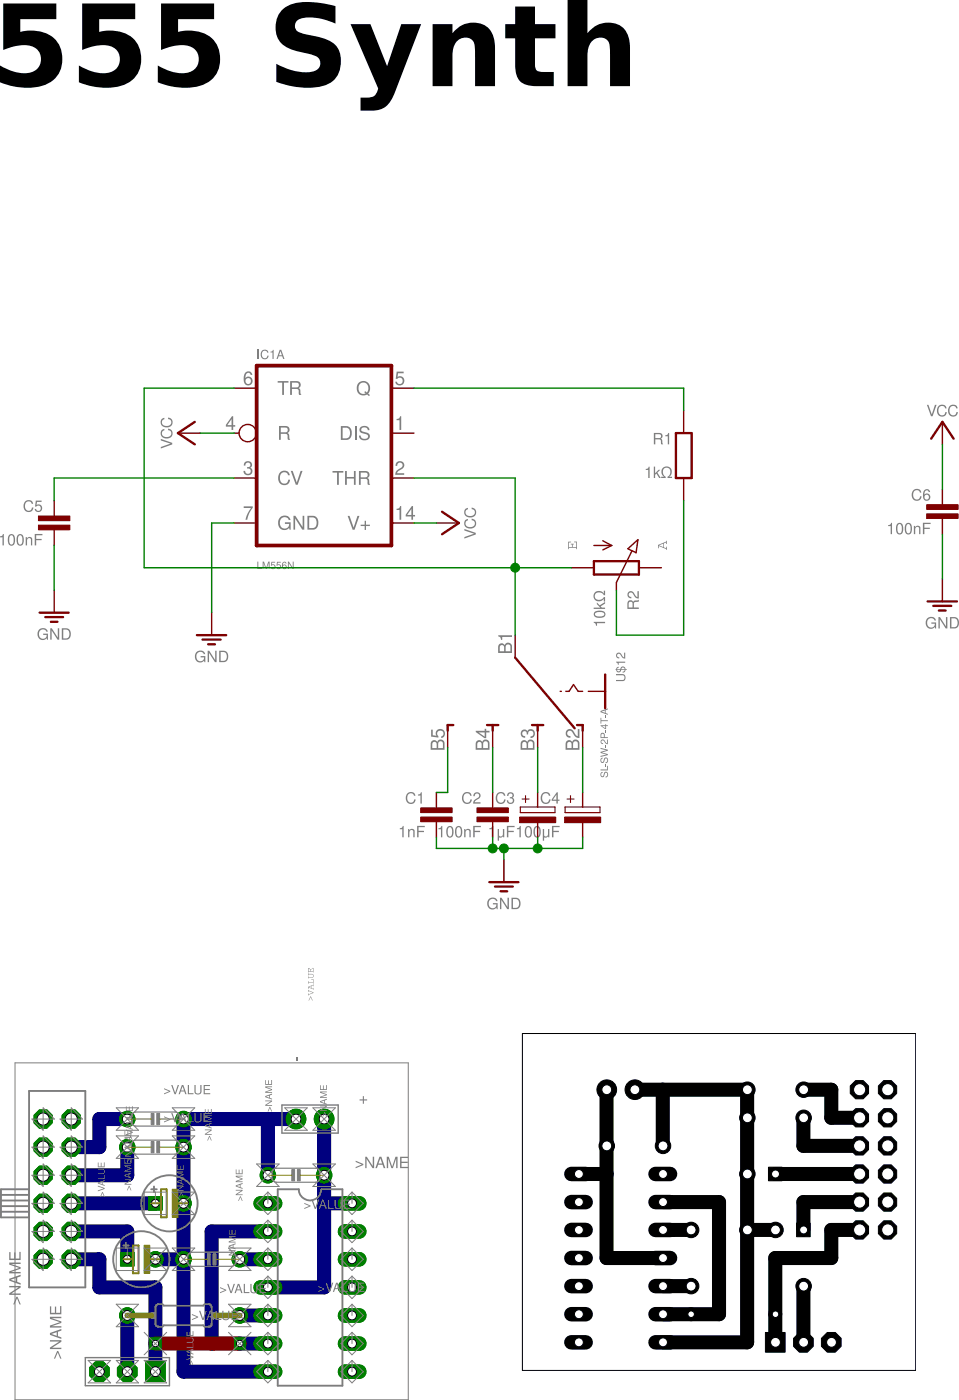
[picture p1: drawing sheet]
<?xml version="1.0" encoding="utf-8"?>
<!DOCTYPE eagle SYSTEM "eagle.dtd">
<eagle version="7.2.0">
<drawing>
<settings>
<setting alwaysvectorfont="no"/>
<setting verticaltext="up"/>
</settings>
<grid distance="0.05" unitdist="inch" unit="inch" style="lines" multiple="2" display="yes" altdistance="4" altunitdist="inch" altunit="inch"/>
<schematic xreflabel="%F%N/%S" xrefpart="/%S.%C%R">
<libraries>
<library name="ic">
<symbols>
<symbol name="555">
<wire x1="-7.62" y1="-10.16" x2="7.62" y2="-10.16" width="0.4064" layer="94"/>
<wire x1="7.62" y1="-10.16" x2="7.62" y2="10.16" width="0.4064" layer="94"/>
<wire x1="7.62" y1="10.16" x2="-7.62" y2="10.16" width="0.4064" layer="94"/>
<wire x1="-7.62" y1="10.16" x2="-7.62" y2="-10.16" width="0.4064" layer="94"/>
<text x="-7.62" y="10.922" size="1.016" layer="95">&gt;NAME</text>
<text x="-7.62" y="-12.827" size="0.8128" layer="96">&gt;VALUE</text>
<pin name="TR" x="-10.16" y="7.62" length="short" direction="in"/>
<pin name="Q" x="10.16" y="7.62" length="short" direction="out" rot="R180"/>
<pin name="R" x="-10.16" y="2.54" length="short" direction="in" function="dot"/>
<pin name="CV" x="-10.16" y="-2.54" length="short" direction="in"/>
<pin name="THR" x="10.16" y="-2.54" length="short" direction="in" rot="R180"/>
<pin name="DIS" x="10.16" y="2.54" length="short" direction="pas" rot="R180"/>
<pin name="V+" x="10.16" y="-7.62" length="short" direction="pwr" rot="R180"/>
<pin name="GND" x="-10.16" y="-7.62" length="short" direction="pwr"/>
</symbol>
<symbol name="556">
<wire x1="-7.62" y1="-7.62" x2="7.62" y2="-7.62" width="0.4064" layer="94"/>
<wire x1="7.62" y1="-7.62" x2="7.62" y2="7.62" width="0.4064" layer="94"/>
<wire x1="7.62" y1="7.62" x2="-7.62" y2="7.62" width="0.4064" layer="94"/>
<wire x1="-7.62" y1="7.62" x2="-7.62" y2="-7.62" width="0.4064" layer="94"/>
<text x="-7.62" y="8.382" size="1.016" layer="95">&gt;NAME</text>
<text x="-7.62" y="-10.287" size="0.8128" layer="96">&gt;VALUE</text>
<pin name="TR" x="-10.16" y="5.08" length="short" direction="in"/>
<pin name="Q" x="10.16" y="5.08" length="short" direction="out" rot="R180"/>
<pin name="R" x="-10.16" y="0" length="short" direction="in" function="dot"/>
<pin name="CV" x="-10.16" y="-5.08" length="short" direction="in"/>
<pin name="THR" x="10.16" y="-5.08" length="short" direction="in" rot="R180"/>
<pin name="DIS" x="10.16" y="0" length="short" direction="in" rot="R180"/>
</symbol>
</symbols>
<devicesets>
<deviceset name="*556" prefix="IC">
<gates>
<gate name="A" symbol="555" x="0" y="2.54" swaplevel="1"/>
<gate name="B" symbol="556" x="27.94" y="0"/>
</gates>
<devices>
<device name="N" package="DIL14">
<connects>
<connect gate="A" pin="CV" pad="3"/>
<connect gate="A" pin="DIS" pad="1"/>
<connect gate="A" pin="GND" pad="7"/>
<connect gate="A" pin="Q" pad="5"/>
<connect gate="A" pin="R" pad="4"/>
<connect gate="A" pin="THR" pad="2"/>
<connect gate="A" pin="TR" pad="6"/>
<connect gate="A" pin="V+" pad="14"/>
<connect gate="B" pin="CV" pad="11"/>
<connect gate="B" pin="DIS" pad="13"/>
<connect gate="B" pin="Q" pad="9"/>
<connect gate="B" pin="R" pad="10"/>
<connect gate="B" pin="THR" pad="12"/>
<connect gate="B" pin="TR" pad="8"/>
</connects>
<technologies>
<technology name="LM"/>
<technology name="NE"/>
<technology name="SE"/>
</technologies>
</device>
<device name="D" package="SO14">
<connects>
<connect gate="A" pin="CV" pad="3"/>
<connect gate="A" pin="DIS" pad="1"/>
<connect gate="A" pin="GND" pad="7"/>
<connect gate="A" pin="Q" pad="5"/>
<connect gate="A" pin="R" pad="4"/>
<connect gate="A" pin="THR" pad="2"/>
<connect gate="A" pin="TR" pad="6"/>
<connect gate="A" pin="V+" pad="14"/>
<connect gate="B" pin="CV" pad="11"/>
<connect gate="B" pin="DIS" pad="13"/>
<connect gate="B" pin="Q" pad="9"/>
<connect gate="B" pin="R" pad="10"/>
<connect gate="B" pin="THR" pad="12"/>
<connect gate="B" pin="TR" pad="8"/>
</connects>
<technologies>
<technology name="LM"/>
<technology name="NE"/>
<technology name="SE"/>
<technology name="UA"/>
</technologies>
</device>
</devices>
</deviceset>
</devicesets>
</library>
<library name="r">
<symbols>
<symbol name="R">
<pin name="1" x="0" y="5.08" visible="off" length="short" direction="pas" swaplevel="1" rot="R270"/>
<pin name="2" x="0" y="-5.08" visible="off" length="short" direction="pas" swaplevel="1" rot="R90"/>
<wire x1="0.889" y1="-2.54" x2="0.889" y2="2.54" width="0.254" layer="94"/>
<wire x1="-0.889" y1="2.54" x2="-0.889" y2="-2.54" width="0.254" layer="94"/>
<wire x1="0.889" y1="2.54" x2="-0.889" y2="2.54" width="0.254" layer="94"/>
<wire x1="0.889" y1="-2.54" x2="-0.889" y2="-2.54" width="0.254" layer="94"/>
<text x="-1.27" y="1.27" size="1.27" layer="95" align="bottom-right">&gt;NAME</text>
<text x="-1.27" y="-1.27" size="1.27" layer="96" align="top-right">&gt;VALUE</text>
</symbol>
<symbol name="POT">
<wire x1="-0.762" y1="2.54" x2="-0.762" y2="-2.54" width="0.254" layer="94"/>
<wire x1="0.762" y1="-2.54" x2="0.762" y2="2.54" width="0.254" layer="94"/>
<wire x1="2.54" y1="0" x2="1.651" y2="0" width="0.1524" layer="94"/>
<wire x1="0.762" y1="2.54" x2="-0.762" y2="2.54" width="0.254" layer="94"/>
<wire x1="-0.762" y1="-2.54" x2="0.762" y2="-2.54" width="0.254" layer="94"/>
<wire x1="-2.54" y1="-2.54" x2="-2.54" y2="-0.508" width="0.1524" layer="94"/>
<wire x1="-2.54" y1="-0.508" x2="-3.048" y2="-1.524" width="0.1524" layer="94"/>
<wire x1="-2.54" y1="-0.508" x2="-2.032" y2="-1.524" width="0.1524" layer="94"/>
<text x="2.54" y="2.54" size="1.27" layer="95" align="top-left">&gt;NAME</text>
<text x="2.54" y="-2.54" size="1.27" layer="96">&gt;VALUE</text>
<pin name="A" x="0" y="-5.08" visible="off" length="short" direction="pas" rot="R90"/>
<pin name="E" x="0" y="5.08" visible="off" length="short" direction="pas" rot="R270"/>
<pin name="S" x="2.54" y="0" visible="off" length="point" direction="pas" rot="R180"/>
<wire x1="1.651" y1="0" x2="-1.8796" y2="1.7526" width="0.1524" layer="94"/>
<wire x1="-2.1597" y1="1.2939" x2="-3.1989" y2="2.4495" width="0.1524" layer="94"/>
<wire x1="-3.1989" y1="2.4495" x2="-1.7018" y2="2.2352" width="0.1524" layer="94"/>
<wire x1="-2.1597" y1="1.2939" x2="-1.7018" y2="2.2352" width="0.1524" layer="94"/>
<text x="-2.54" y="5.08" size="1.27" layer="97" font="fixed" align="center">A</text>
<text x="-2.54" y="-5.08" size="1.27" layer="97" font="fixed" align="center">E</text>
</symbol>
</symbols>
<devicesets>
<deviceset name="R" prefix="R" uservalue="yes">
<gates>
<gate name="1" symbol="R" x="0" y="0"/>
</gates>
<devices>
<device name="0204/5" package="0204/5">
<connects>
<connect gate="1" pin="1" pad="1"/>
<connect gate="1" pin="2" pad="2"/>
</connects>
<technologies>
<technology name=""/>
</technologies>
</device>
<device name="0204/7" package="0204/7">
<connects>
<connect gate="1" pin="1" pad="1"/>
<connect gate="1" pin="2" pad="2"/>
</connects>
<technologies>
<technology name=""/>
</technologies>
</device>
<device name="0204V" package="0204V">
<connects>
<connect gate="1" pin="1" pad="1"/>
<connect gate="1" pin="2" pad="2"/>
</connects>
<technologies>
<technology name=""/>
</technologies>
</device>
<device name="0207/10" package="0207/10">
<connects>
<connect gate="1" pin="1" pad="1"/>
<connect gate="1" pin="2" pad="2"/>
</connects>
<technologies>
<technology name=""/>
</technologies>
</device>
<device name="0207/12" package="0207/12">
<connects>
<connect gate="1" pin="1" pad="1"/>
<connect gate="1" pin="2" pad="2"/>
</connects>
<technologies>
<technology name=""/>
</technologies>
</device>
<device name="0207/15" package="0207/15">
<connects>
<connect gate="1" pin="1" pad="1"/>
<connect gate="1" pin="2" pad="2"/>
</connects>
<technologies>
<technology name=""/>
</technologies>
</device>
<device name="0207/2V" package="0207/2V">
<connects>
<connect gate="1" pin="1" pad="1"/>
<connect gate="1" pin="2" pad="2"/>
</connects>
<technologies>
<technology name=""/>
</technologies>
</device>
<device name="0207/5V" package="0207/5V">
<connects>
<connect gate="1" pin="1" pad="1"/>
<connect gate="1" pin="2" pad="2"/>
</connects>
<technologies>
<technology name=""/>
</technologies>
</device>
<device name="0207/7" package="0207/7">
<connects>
<connect gate="1" pin="1" pad="1"/>
<connect gate="1" pin="2" pad="2"/>
</connects>
<technologies>
<technology name=""/>
</technologies>
</device>
<device name="0204/10" package="0204/10">
<connects>
<connect gate="1" pin="1" pad="1"/>
<connect gate="1" pin="2" pad="2"/>
</connects>
<technologies>
<technology name=""/>
</technologies>
</device>
<device name="0204/12" package="0204/12">
<connects>
<connect gate="1" pin="1" pad="1"/>
<connect gate="1" pin="2" pad="2"/>
</connects>
<technologies>
<technology name=""/>
</technologies>
</device>
<device name="0204/15" package="0204/15">
<connects>
<connect gate="1" pin="1" pad="1"/>
<connect gate="1" pin="2" pad="2"/>
</connects>
<technologies>
<technology name=""/>
</technologies>
</device>
<device name="0204/2V" package="0204/2V">
<connects>
<connect gate="1" pin="1" pad="1"/>
<connect gate="1" pin="2" pad="2"/>
</connects>
<technologies>
<technology name=""/>
</technologies>
</device>
<device name="0202/2V" package="0202/2V">
<connects>
<connect gate="1" pin="1" pad="1"/>
<connect gate="1" pin="2" pad="2"/>
</connects>
<technologies>
<technology name=""/>
</technologies>
</device>
<device name="0202/5" package="0202/5">
<connects>
<connect gate="1" pin="1" pad="1"/>
<connect gate="1" pin="2" pad="2"/>
</connects>
<technologies>
<technology name=""/>
</technologies>
</device>
<device name="0202/7" package="0202/7">
<connects>
<connect gate="1" pin="1" pad="1"/>
<connect gate="1" pin="2" pad="2"/>
</connects>
<technologies>
<technology name=""/>
</technologies>
</device>
<device name="0202/10" package="0202/10">
<connects>
<connect gate="1" pin="1" pad="1"/>
<connect gate="1" pin="2" pad="2"/>
</connects>
<technologies>
<technology name=""/>
</technologies>
</device>
<device name="0202V" package="0202V">
<connects>
<connect gate="1" pin="1" pad="1"/>
<connect gate="1" pin="2" pad="2"/>
</connects>
<technologies>
<technology name=""/>
</technologies>
</device>
<device name="0202/12" package="0202/12">
<connects>
<connect gate="1" pin="1" pad="1"/>
<connect gate="1" pin="2" pad="2"/>
</connects>
<technologies>
<technology name=""/>
</technologies>
</device>
<device name="0202/15" package="0202/15">
<connects>
<connect gate="1" pin="1" pad="1"/>
<connect gate="1" pin="2" pad="2"/>
</connects>
<technologies>
<technology name=""/>
</technologies>
</device>
<device name="0202/7-V" package="0202/7-V">
<connects>
<connect gate="1" pin="1" pad="1"/>
<connect gate="1" pin="2" pad="2"/>
</connects>
<technologies>
<technology name=""/>
</technologies>
</device>
<device name="0202/5-V" package="0202/5-V">
<connects>
<connect gate="1" pin="1" pad="1"/>
<connect gate="1" pin="2" pad="2"/>
</connects>
<technologies>
<technology name=""/>
</technologies>
</device>
<device name="0202/10-V" package="0202/10-V">
<connects>
<connect gate="1" pin="1" pad="1"/>
<connect gate="1" pin="2" pad="2"/>
</connects>
<technologies>
<technology name=""/>
</technologies>
</device>
<device name="0204/7-V" package="0204/7-V">
<connects>
<connect gate="1" pin="1" pad="1"/>
<connect gate="1" pin="2" pad="2"/>
</connects>
<technologies>
<technology name=""/>
</technologies>
</device>
<device name="0204/10-V" package="0204/10-V">
<connects>
<connect gate="1" pin="1" pad="1"/>
<connect gate="1" pin="2" pad="2"/>
</connects>
<technologies>
<technology name=""/>
</technologies>
</device>
<device name="0204/12-V" package="0204/12-V">
<connects>
<connect gate="1" pin="1" pad="1"/>
<connect gate="1" pin="2" pad="2"/>
</connects>
<technologies>
<technology name=""/>
</technologies>
</device>
<device name="0204/15-V" package="0204/15-V">
<connects>
<connect gate="1" pin="1" pad="1"/>
<connect gate="1" pin="2" pad="2"/>
</connects>
<technologies>
<technology name=""/>
</technologies>
</device>
<device name="0204/2" package="0204/2">
<connects>
<connect gate="1" pin="1" pad="1"/>
<connect gate="1" pin="2" pad="2"/>
</connects>
<technologies>
<technology name=""/>
</technologies>
</device>
<device name="0202/12-V" package="0202/12-V">
<connects>
<connect gate="1" pin="1" pad="1"/>
<connect gate="1" pin="2" pad="2"/>
</connects>
<technologies>
<technology name=""/>
</technologies>
</device>
</devices>
</deviceset>
<deviceset name="POT" prefix="R" uservalue="yes">
<gates>
<gate name="1" symbol="POT" x="0" y="0"/>
</gates>
<devices>
<device name="" package="POT">
<connects>
<connect gate="1" pin="A" pad="A"/>
<connect gate="1" pin="E" pad="E"/>
<connect gate="1" pin="S" pad="S"/>
</connects>
<technologies>
<technology name=""/>
</technologies>
</device>
<device name="-V" package="POT-V">
<connects>
<connect gate="1" pin="A" pad="A"/>
<connect gate="1" pin="E" pad="E"/>
<connect gate="1" pin="S" pad="S"/>
</connects>
<technologies>
<technology name=""/>
</technologies>
</device>
<device name="-P5" package="POT-P5">
<connects>
<connect gate="1" pin="A" pad="A"/>
<connect gate="1" pin="E" pad="E"/>
<connect gate="1" pin="S" pad="S"/>
</connects>
<technologies>
<technology name=""/>
</technologies>
</device>
<device name="-3P" package="CONN-3P">
<connects>
<connect gate="1" pin="A" pad="1"/>
<connect gate="1" pin="E" pad="3"/>
<connect gate="1" pin="S" pad="2"/>
</connects>
<technologies>
<technology name=""/>
</technologies>
</device>
<device name="P5-2-5" package="POT-P5-2-5">
<connects>
<connect gate="1" pin="A" pad="A A1"/>
<connect gate="1" pin="E" pad="E E1"/>
<connect gate="1" pin="S" pad="S S1"/>
</connects>
<technologies>
<technology name=""/>
</technologies>
</device>
</devices>
</deviceset>
</devicesets>
</library>
<library name="sw">
<symbols>
<symbol name="SW-1P4T">
<wire x1="0.635" y1="10.16" x2="-1.27" y2="10.16" width="0.254" layer="94"/>
<wire x1="-1.27" y1="10.16" x2="-1.27" y2="8.255" width="0.1524" layer="94"/>
<wire x1="-1.27" y1="10.16" x2="-3.175" y2="10.16" width="0.254" layer="94"/>
<wire x1="-1.27" y1="7.62" x2="-1.27" y2="7.112" width="0.1524" layer="94"/>
<wire x1="-1.27" y1="6.096" x2="-1.27" y2="5.715" width="0.1524" layer="94"/>
<wire x1="-5.08" y1="0" x2="2.921" y2="6.731" width="0.254" layer="94"/>
<wire x1="2.54" y1="3.175" x2="2.54" y2="2.54" width="0.254" layer="94"/>
<wire x1="2.54" y1="1.905" x2="2.54" y2="2.54" width="0.254" layer="94"/>
<wire x1="2.54" y1="2.54" x2="3.175" y2="2.54" width="0.254" layer="94"/>
<wire x1="2.54" y1="7.62" x2="2.54" y2="6.985" width="0.254" layer="94"/>
<wire x1="2.54" y1="7.62" x2="3.175" y2="7.62" width="0.254" layer="94"/>
<wire x1="-1.27" y1="5.08" x2="-1.27" y2="5.207" width="0.1524" layer="94"/>
<wire x1="-1.27" y1="7.112" x2="-2.032" y2="6.604" width="0.1524" layer="94"/>
<wire x1="-2.032" y1="6.604" x2="-1.27" y2="6.096" width="0.1524" layer="94"/>
<text x="-5.715" y="11.43" size="1.016" layer="95">&gt;NAME</text>
<text x="0.635" y="9.652" size="0.8128" layer="96">&gt;VALUE</text>
<pin name="P" x="-7.62" y="0" visible="pad" length="short" direction="pas"/>
<pin name="B" x="5.08" y="2.54" visible="pad" length="short" direction="pas" rot="R180"/>
<pin name="A" x="5.08" y="7.62" visible="pad" length="short" direction="pas" rot="R180"/>
<wire x1="2.54" y1="-6.985" x2="2.54" y2="-7.62" width="0.254" layer="94"/>
<wire x1="2.54" y1="-7.62" x2="3.175" y2="-7.62" width="0.254" layer="94"/>
<pin name="D" x="5.08" y="-7.62" visible="pad" length="short" direction="pas" rot="R180"/>
<wire x1="2.54" y1="-1.905" x2="2.54" y2="-2.54" width="0.254" layer="94"/>
<wire x1="2.54" y1="-3.175" x2="2.54" y2="-2.54" width="0.254" layer="94"/>
<wire x1="2.54" y1="-2.54" x2="3.175" y2="-2.54" width="0.254" layer="94"/>
<pin name="C" x="5.08" y="-2.54" visible="pad" length="short" direction="pas" rot="R180"/>
</symbol>
</symbols>
<devicesets>
<deviceset name="SL-SW-2P-4T">
<gates>
<gate name="1" symbol="SW-1P4T" x="2.54" y="12.7"/>
<gate name="2" symbol="SW-1P4T" x="2.54" y="-12.7"/>
</gates>
<devices>
<device name="" package="SLSW-2P4T-2-H">
<connects>
<connect gate="1" pin="A" pad="A2"/>
<connect gate="1" pin="B" pad="A3"/>
<connect gate="1" pin="C" pad="A4"/>
<connect gate="1" pin="D" pad="A5"/>
<connect gate="1" pin="P" pad="A1 A6"/>
<connect gate="2" pin="A" pad="B2"/>
<connect gate="2" pin="B" pad="B3"/>
<connect gate="2" pin="C" pad="B4"/>
<connect gate="2" pin="D" pad="B5"/>
<connect gate="2" pin="P" pad="B1 B6"/>
</connects>
<technologies>
<technology name=""/>
</technologies>
</device>
<device name="-A" package="SLSW-2P4T-2-H">
<connects>
<connect gate="1" pin="A" pad="A2"/>
<connect gate="1" pin="B" pad="A3"/>
<connect gate="1" pin="C" pad="A4"/>
<connect gate="1" pin="D" pad="A5"/>
<connect gate="1" pin="P" pad="A1"/>
<connect gate="2" pin="A" pad="B2"/>
<connect gate="2" pin="B" pad="B3"/>
<connect gate="2" pin="C" pad="B4"/>
<connect gate="2" pin="D" pad="B5"/>
<connect gate="2" pin="P" pad="B1"/>
</connects>
<technologies>
<technology name=""/>
</technologies>
</device>
<device name="-B" package="SLSW-2P4T-2-H">
<connects>
<connect gate="1" pin="A" pad="A5"/>
<connect gate="1" pin="B" pad="A4"/>
<connect gate="1" pin="C" pad="A3"/>
<connect gate="1" pin="D" pad="A2"/>
<connect gate="1" pin="P" pad="A6"/>
<connect gate="2" pin="A" pad="B5"/>
<connect gate="2" pin="B" pad="B4"/>
<connect gate="2" pin="C" pad="B3"/>
<connect gate="2" pin="D" pad="B2"/>
<connect gate="2" pin="P" pad="B6"/>
</connects>
<technologies>
<technology name=""/>
</technologies>
</device>
</devices>
</deviceset>
</devicesets>
</library>
<library name="c">
<symbols>
<symbol name="C">
<text x="-1.27" y="1.27" size="1.27" layer="95" align="bottom-right">&gt;NAME</text>
<text x="-1.27" y="-1.27" size="1.27" layer="96" align="top-right">&gt;VALUE</text>
<pin name="1" x="0" y="2.54" visible="off" length="point" direction="pas" swaplevel="1" rot="R270"/>
<pin name="2" x="0" y="-2.54" visible="off" length="point" direction="pas" swaplevel="1" rot="R90"/>
<wire x1="0" y1="-2.54" x2="0" y2="-0.762" width="0.1524" layer="94"/>
<wire x1="0" y1="2.54" x2="0" y2="0.762" width="0.1524" layer="94"/>
<rectangle x1="-1.778" y1="-0.762" x2="1.778" y2="-0.254" layer="94"/>
<rectangle x1="-1.778" y1="0.254" x2="1.778" y2="0.762" layer="94"/>
</symbol>
<symbol name="CPOL">
<text x="-2.54" y="1.27" size="1.27" layer="95" align="bottom-right">&gt;NAME</text>
<text x="-0.9525" y="1.27" size="1.27" layer="94" rot="R90">+</text>
<text x="-2.54" y="-1.27" size="1.27" layer="96" align="top-right">&gt;VALUE</text>
<pin name="-" x="0" y="-2.54" visible="off" length="point" direction="pas" rot="R90"/>
<pin name="+" x="0" y="2.54" visible="off" length="point" direction="pas" rot="R270"/>
<wire x1="0" y1="-2.54" x2="0" y2="-0.762" width="0.1524" layer="94"/>
<wire x1="0" y1="2.54" x2="0" y2="0.889" width="0.1524" layer="94"/>
<rectangle x1="-2.032" y1="-0.889" x2="2.032" y2="-0.254" layer="94"/>
<wire x1="-1.9685" y1="0.889" x2="-1.9685" y2="0.254" width="0.127" layer="94"/>
<wire x1="-1.9685" y1="0.254" x2="1.9685" y2="0.254" width="0.127" layer="94"/>
<wire x1="1.9685" y1="0.254" x2="1.9685" y2="0.889" width="0.127" layer="94"/>
<wire x1="1.9685" y1="0.889" x2="0" y2="0.889" width="0.127" layer="94"/>
<wire x1="0" y1="0.889" x2="-1.9685" y2="0.889" width="0.127" layer="94"/>
</symbol>
</symbols>
<devicesets>
<deviceset name="C" prefix="C" uservalue="yes">
<gates>
<gate name="1" symbol="C" x="0" y="0"/>
</gates>
<devices>
<device name="025-024X044" package="C025-024X044">
<connects>
<connect gate="1" pin="1" pad="1"/>
<connect gate="1" pin="2" pad="2"/>
</connects>
<technologies>
<technology name=""/>
</technologies>
</device>
<device name="025-025X050" package="C025-025X050">
<connects>
<connect gate="1" pin="1" pad="1"/>
<connect gate="1" pin="2" pad="2"/>
</connects>
<technologies>
<technology name=""/>
</technologies>
</device>
<device name="025-030X050" package="C025-030X050">
<connects>
<connect gate="1" pin="1" pad="1"/>
<connect gate="1" pin="2" pad="2"/>
</connects>
<technologies>
<technology name=""/>
</technologies>
</device>
<device name="025-040X050" package="C025-040X050">
<connects>
<connect gate="1" pin="1" pad="1"/>
<connect gate="1" pin="2" pad="2"/>
</connects>
<technologies>
<technology name=""/>
</technologies>
</device>
<device name="025-050X050" package="C025-050X050">
<connects>
<connect gate="1" pin="1" pad="1"/>
<connect gate="1" pin="2" pad="2"/>
</connects>
<technologies>
<technology name=""/>
</technologies>
</device>
<device name="025-060X050" package="C025-060X050">
<connects>
<connect gate="1" pin="1" pad="1"/>
<connect gate="1" pin="2" pad="2"/>
</connects>
<technologies>
<technology name=""/>
</technologies>
</device>
<device name="050-024X044" package="C050-024X044">
<connects>
<connect gate="1" pin="1" pad="1"/>
<connect gate="1" pin="2" pad="2"/>
</connects>
<technologies>
<technology name=""/>
</technologies>
</device>
<device name="050-025X075" package="C050-025X075">
<connects>
<connect gate="1" pin="1" pad="1"/>
<connect gate="1" pin="2" pad="2"/>
</connects>
<technologies>
<technology name=""/>
</technologies>
</device>
<device name="050-045X075" package="C050-045X075">
<connects>
<connect gate="1" pin="1" pad="1"/>
<connect gate="1" pin="2" pad="2"/>
</connects>
<technologies>
<technology name=""/>
</technologies>
</device>
<device name="050-030X075" package="C050-030X075">
<connects>
<connect gate="1" pin="1" pad="1"/>
<connect gate="1" pin="2" pad="2"/>
</connects>
<technologies>
<technology name=""/>
</technologies>
</device>
<device name="050-050X075" package="C050-050X075">
<connects>
<connect gate="1" pin="1" pad="1"/>
<connect gate="1" pin="2" pad="2"/>
</connects>
<technologies>
<technology name=""/>
</technologies>
</device>
<device name="050-055X075" package="C050-055X075">
<connects>
<connect gate="1" pin="1" pad="1"/>
<connect gate="1" pin="2" pad="2"/>
</connects>
<technologies>
<technology name=""/>
</technologies>
</device>
<device name="050-075X075" package="C050-075X075">
<connects>
<connect gate="1" pin="1" pad="1"/>
<connect gate="1" pin="2" pad="2"/>
</connects>
<technologies>
<technology name=""/>
</technologies>
</device>
<device name="075-032X103" package="C075-032X103">
<connects>
<connect gate="1" pin="1" pad="1"/>
<connect gate="1" pin="2" pad="2"/>
</connects>
<technologies>
<technology name=""/>
</technologies>
</device>
<device name="075-042X103" package="C075-042X103">
<connects>
<connect gate="1" pin="1" pad="1"/>
<connect gate="1" pin="2" pad="2"/>
</connects>
<technologies>
<technology name=""/>
</technologies>
</device>
<device name="075-052X106" package="C075-052X106">
<connects>
<connect gate="1" pin="1" pad="1"/>
<connect gate="1" pin="2" pad="2"/>
</connects>
<technologies>
<technology name=""/>
</technologies>
</device>
<device name="102-043X133" package="C102-043X133">
<connects>
<connect gate="1" pin="1" pad="1"/>
<connect gate="1" pin="2" pad="2"/>
</connects>
<technologies>
<technology name=""/>
</technologies>
</device>
<device name="102-054X133" package="C102-054X133">
<connects>
<connect gate="1" pin="1" pad="1"/>
<connect gate="1" pin="2" pad="2"/>
</connects>
<technologies>
<technology name=""/>
</technologies>
</device>
<device name="102-064X133" package="C102-064X133">
<connects>
<connect gate="1" pin="1" pad="1"/>
<connect gate="1" pin="2" pad="2"/>
</connects>
<technologies>
<technology name=""/>
</technologies>
</device>
<device name="150-054X183" package="C150-054X183">
<connects>
<connect gate="1" pin="1" pad="1"/>
<connect gate="1" pin="2" pad="2"/>
</connects>
<technologies>
<technology name=""/>
</technologies>
</device>
<device name="150-064X183" package="C150-064X183">
<connects>
<connect gate="1" pin="1" pad="1"/>
<connect gate="1" pin="2" pad="2"/>
</connects>
<technologies>
<technology name=""/>
</technologies>
</device>
<device name="150-072X183" package="C150-072X183">
<connects>
<connect gate="1" pin="1" pad="1"/>
<connect gate="1" pin="2" pad="2"/>
</connects>
<technologies>
<technology name=""/>
</technologies>
</device>
<device name="150-084X183" package="C150-084X183">
<connects>
<connect gate="1" pin="1" pad="1"/>
<connect gate="1" pin="2" pad="2"/>
</connects>
<technologies>
<technology name=""/>
</technologies>
</device>
<device name="150-091X182" package="C150-091X182">
<connects>
<connect gate="1" pin="1" pad="1"/>
<connect gate="1" pin="2" pad="2"/>
</connects>
<technologies>
<technology name=""/>
</technologies>
</device>
<device name="050-035X075" package="C050-035X075">
<connects>
<connect gate="1" pin="1" pad="1"/>
<connect gate="1" pin="2" pad="2"/>
</connects>
<technologies>
<technology name=""/>
</technologies>
</device>
<device name="075-063X106" package="C075-063X106">
<connects>
<connect gate="1" pin="1" pad="1"/>
<connect gate="1" pin="2" pad="2"/>
</connects>
<technologies>
<technology name=""/>
</technologies>
</device>
<device name="025-020X036" package="C025-020X036">
<connects>
<connect gate="1" pin="1" pad="1"/>
<connect gate="1" pin="2" pad="2"/>
</connects>
<technologies>
<technology name=""/>
</technologies>
</device>
<device name="050-020X036" package="C050-020X036">
<connects>
<connect gate="1" pin="1" pad="1"/>
<connect gate="1" pin="2" pad="2"/>
</connects>
<technologies>
<technology name=""/>
</technologies>
</device>
<device name="025-015X024" package="C025-015X024">
<connects>
<connect gate="1" pin="1" pad="1"/>
<connect gate="1" pin="2" pad="2"/>
</connects>
<technologies>
<technology name=""/>
</technologies>
</device>
<device name="025-025X060" package="C050-025X060">
<connects>
<connect gate="1" pin="1" pad="1"/>
<connect gate="1" pin="2" pad="2"/>
</connects>
<technologies>
<technology name=""/>
</technologies>
</device>
<device name="050-024X044/V" package="C050-024X044/V">
<connects>
<connect gate="1" pin="1" pad="1"/>
<connect gate="1" pin="2" pad="2"/>
</connects>
<technologies>
<technology name=""/>
</technologies>
</device>
<device name="050-025X075/V" package="C050-025X075/V">
<connects>
<connect gate="1" pin="1" pad="1"/>
<connect gate="1" pin="2" pad="2"/>
</connects>
<technologies>
<technology name=""/>
</technologies>
</device>
<device name="050-020X036/V" package="C050-020X036/V">
<connects>
<connect gate="1" pin="1" pad="1"/>
<connect gate="1" pin="2" pad="2"/>
</connects>
<technologies>
<technology name=""/>
</technologies>
</device>
<device name="050-020X044/V" package="C050-020X044/V">
<connects>
<connect gate="1" pin="1" pad="1"/>
<connect gate="1" pin="2" pad="2"/>
</connects>
<technologies>
<technology name=""/>
</technologies>
</device>
<device name="050-020X044" package="C050-020X044">
<connects>
<connect gate="1" pin="1" pad="1"/>
<connect gate="1" pin="2" pad="2"/>
</connects>
<technologies>
<technology name=""/>
</technologies>
</device>
<device name="0204/10" package="0204/10">
<connects>
<connect gate="1" pin="1" pad="1"/>
<connect gate="1" pin="2" pad="2"/>
</connects>
<technologies>
<technology name=""/>
</technologies>
</device>
<device name="0204/10-V" package="0204/10-V">
<connects>
<connect gate="1" pin="1" pad="1"/>
<connect gate="1" pin="2" pad="2"/>
</connects>
<technologies>
<technology name=""/>
</technologies>
</device>
<device name="075-020X044" package="C075-020X044">
<connects>
<connect gate="1" pin="1" pad="1"/>
<connect gate="1" pin="2" pad="2"/>
</connects>
<technologies>
<technology name=""/>
</technologies>
</device>
<device name="075-020X044/V" package="C075-020X044/V">
<connects>
<connect gate="1" pin="1" pad="1"/>
<connect gate="1" pin="2" pad="2"/>
</connects>
<technologies>
<technology name=""/>
</technologies>
</device>
</devices>
</deviceset>
<deviceset name="CPOL" prefix="C" uservalue="yes">
<gates>
<gate name="1" symbol="CPOL" x="0" y="0"/>
</gates>
<devices>
<device name="E15-5AXIAL" package="E15-5">
<connects>
<connect gate="1" pin="+" pad="+"/>
<connect gate="1" pin="-" pad="-"/>
</connects>
<technologies>
<technology name=""/>
</technologies>
</device>
<device name="E15-6AXIAL" package="E15-6">
<connects>
<connect gate="1" pin="+" pad="+"/>
<connect gate="1" pin="-" pad="-"/>
</connects>
<technologies>
<technology name=""/>
</technologies>
</device>
<device name="E15-9AXIAL" package="E15-9">
<connects>
<connect gate="1" pin="+" pad="+"/>
<connect gate="1" pin="-" pad="-"/>
</connects>
<technologies>
<technology name=""/>
</technologies>
</device>
<device name="E2.5-4R" package="E2,5-4R">
<connects>
<connect gate="1" pin="+" pad="+"/>
<connect gate="1" pin="-" pad="-"/>
</connects>
<technologies>
<technology name=""/>
</technologies>
</device>
<device name="E2.5-5" package="E2,5-5">
<connects>
<connect gate="1" pin="+" pad="+"/>
<connect gate="1" pin="-" pad="-"/>
</connects>
<technologies>
<technology name=""/>
</technologies>
</device>
<device name="E2.5-6" package="E2,5-6">
<connects>
<connect gate="1" pin="+" pad="+"/>
<connect gate="1" pin="-" pad="-"/>
</connects>
<technologies>
<technology name=""/>
</technologies>
</device>
<device name="E2.5-7" package="E2,5-7">
<connects>
<connect gate="1" pin="+" pad="+"/>
<connect gate="1" pin="-" pad="-"/>
</connects>
<technologies>
<technology name=""/>
</technologies>
</device>
<device name="E2.5-4V" package="E2,5RE">
<connects>
<connect gate="1" pin="+" pad="+"/>
<connect gate="1" pin="-" pad="-"/>
</connects>
<technologies>
<technology name=""/>
</technologies>
</device>
<device name="E25-10AXIAL" package="E25-10">
<connects>
<connect gate="1" pin="+" pad="+"/>
<connect gate="1" pin="-" pad="-"/>
</connects>
<technologies>
<technology name=""/>
</technologies>
</device>
<device name="E25-9AXIAL" package="E25-9">
<connects>
<connect gate="1" pin="+" pad="+"/>
<connect gate="1" pin="-" pad="-"/>
</connects>
<technologies>
<technology name=""/>
</technologies>
</device>
<device name="E30-10AXIAL" package="E30-10">
<connects>
<connect gate="1" pin="+" pad="+"/>
<connect gate="1" pin="-" pad="-"/>
</connects>
<technologies>
<technology name=""/>
</technologies>
</device>
<device name="E30-12AXIAL" package="E30-12">
<connects>
<connect gate="1" pin="+" pad="+"/>
<connect gate="1" pin="-" pad="-"/>
</connects>
<technologies>
<technology name=""/>
</technologies>
</device>
<device name="E30-16AXIAL" package="E30-16">
<connects>
<connect gate="1" pin="+" pad="+"/>
<connect gate="1" pin="-" pad="-"/>
</connects>
<technologies>
<technology name=""/>
</technologies>
</device>
<device name="E35-12AXIAL" package="E35-12">
<connects>
<connect gate="1" pin="+" pad="+"/>
<connect gate="1" pin="-" pad="-"/>
</connects>
<technologies>
<technology name=""/>
</technologies>
</device>
<device name="E35-14AXIAL" package="E35-14">
<connects>
<connect gate="1" pin="+" pad="+"/>
<connect gate="1" pin="-" pad="-"/>
</connects>
<technologies>
<technology name=""/>
</technologies>
</device>
<device name="E35-16AXIAL" package="E35-16">
<connects>
<connect gate="1" pin="+" pad="+"/>
<connect gate="1" pin="-" pad="-"/>
</connects>
<technologies>
<technology name=""/>
</technologies>
</device>
<device name="E35-18AXIAL" package="E35-18">
<connects>
<connect gate="1" pin="+" pad="+"/>
<connect gate="1" pin="-" pad="-"/>
</connects>
<technologies>
<technology name=""/>
</technologies>
</device>
<device name="E45-16AXIAL" package="E45-16">
<connects>
<connect gate="1" pin="+" pad="+"/>
<connect gate="1" pin="-" pad="-"/>
</connects>
<technologies>
<technology name=""/>
</technologies>
</device>
<device name="E45-18AXIAL" package="E45-18">
<connects>
<connect gate="1" pin="+" pad="+"/>
<connect gate="1" pin="-" pad="-"/>
</connects>
<technologies>
<technology name=""/>
</technologies>
</device>
<device name="E45-21AXIAL" package="E45-21">
<connects>
<connect gate="1" pin="+" pad="+"/>
<connect gate="1" pin="-" pad="-"/>
</connects>
<technologies>
<technology name=""/>
</technologies>
</device>
<device name="E45-22AXIAL" package="E45-22">
<connects>
<connect gate="1" pin="+" pad="+"/>
<connect gate="1" pin="-" pad="-"/>
</connects>
<technologies>
<technology name=""/>
</technologies>
</device>
<device name="E45-25AXIAL" package="E45-25">
<connects>
<connect gate="1" pin="+" pad="+"/>
<connect gate="1" pin="-" pad="-"/>
</connects>
<technologies>
<technology name=""/>
</technologies>
</device>
<device name="E5-10.5" package="E5-10,5">
<connects>
<connect gate="1" pin="+" pad="+"/>
<connect gate="1" pin="-" pad="-"/>
</connects>
<technologies>
<technology name=""/>
</technologies>
</device>
<device name="E5-13" package="E5-13">
<connects>
<connect gate="1" pin="+" pad="+"/>
<connect gate="1" pin="-" pad="-"/>
</connects>
<technologies>
<technology name=""/>
</technologies>
</device>
<device name="E5-4" package="E5-4">
<connects>
<connect gate="1" pin="+" pad="+"/>
<connect gate="1" pin="-" pad="-"/>
</connects>
<technologies>
<technology name=""/>
</technologies>
</device>
<device name="E5-5" package="E5-5">
<connects>
<connect gate="1" pin="+" pad="+"/>
<connect gate="1" pin="-" pad="-"/>
</connects>
<technologies>
<technology name=""/>
</technologies>
</device>
<device name="E5-6" package="E5-6">
<connects>
<connect gate="1" pin="+" pad="+"/>
<connect gate="1" pin="-" pad="-"/>
</connects>
<technologies>
<technology name=""/>
</technologies>
</device>
<device name="E5-8.5" package="E5-8,5">
<connects>
<connect gate="1" pin="+" pad="+"/>
<connect gate="1" pin="-" pad="-"/>
</connects>
<technologies>
<technology name=""/>
</technologies>
</device>
<device name="E50-25AXIAL" package="E50-25">
<connects>
<connect gate="1" pin="+" pad="+"/>
<connect gate="1" pin="-" pad="-"/>
</connects>
<technologies>
<technology name=""/>
</technologies>
</device>
<device name="E50-30AXIAL" package="E50-30">
<connects>
<connect gate="1" pin="+" pad="+"/>
<connect gate="1" pin="-" pad="-"/>
</connects>
<technologies>
<technology name=""/>
</technologies>
</device>
<device name="E55-25AXIAL" package="E55-25">
<connects>
<connect gate="1" pin="+" pad="+"/>
<connect gate="1" pin="-" pad="-"/>
</connects>
<technologies>
<technology name=""/>
</technologies>
</device>
<device name="E55-30AXIAL" package="E55-30">
<connects>
<connect gate="1" pin="+" pad="+"/>
<connect gate="1" pin="-" pad="-"/>
</connects>
<technologies>
<technology name=""/>
</technologies>
</device>
<device name="E5-9VAXIAL" package="E5R">
<connects>
<connect gate="1" pin="+" pad="+"/>
<connect gate="1" pin="-" pad="-"/>
</connects>
<technologies>
<technology name=""/>
</technologies>
</device>
<device name="E7.5-16" package="E7,5-16">
<connects>
<connect gate="1" pin="+" pad="+"/>
<connect gate="1" pin="-" pad="-"/>
</connects>
<technologies>
<technology name=""/>
</technologies>
</device>
<device name="E7.5-18" package="E7,5-18">
<connects>
<connect gate="1" pin="+" pad="+"/>
<connect gate="1" pin="-" pad="-"/>
</connects>
<technologies>
<technology name=""/>
</technologies>
</device>
<device name="E2,5-6E" package="E2,5-6E">
<connects>
<connect gate="1" pin="+" pad="+"/>
<connect gate="1" pin="-" pad="-"/>
</connects>
<technologies>
<technology name=""/>
</technologies>
</device>
<device name="E2,5-4" package="E2,5-4">
<connects>
<connect gate="1" pin="+" pad="+"/>
<connect gate="1" pin="-" pad="-"/>
</connects>
<technologies>
<technology name=""/>
</technologies>
</device>
<device name="E2,5-3" package="E2,5-3">
<connects>
<connect gate="1" pin="+" pad="+"/>
<connect gate="1" pin="-" pad="-"/>
</connects>
<technologies>
<technology name=""/>
</technologies>
</device>
<device name="E2,5-4/V" package="E2.5-4/V">
<connects>
<connect gate="1" pin="+" pad="+"/>
<connect gate="1" pin="-" pad="-"/>
</connects>
<technologies>
<technology name=""/>
</technologies>
</device>
<device name="E2,5-5/V" package="E2,5-5/V">
<connects>
<connect gate="1" pin="+" pad="+"/>
<connect gate="1" pin="-" pad="-"/>
</connects>
<technologies>
<technology name=""/>
</technologies>
</device>
<device name="E5-5/V" package="E5-5/V">
<connects>
<connect gate="1" pin="+" pad="+"/>
<connect gate="1" pin="-" pad="-"/>
</connects>
<technologies>
<technology name=""/>
</technologies>
</device>
<device name="E5-4-R45" package="E5-4-R45">
<connects>
<connect gate="1" pin="+" pad="+"/>
<connect gate="1" pin="-" pad="-"/>
</connects>
<technologies>
<technology name=""/>
</technologies>
</device>
<device name="E2,5-3/V" package="E2,5-3/V">
<connects>
<connect gate="1" pin="+" pad="+"/>
<connect gate="1" pin="-" pad="-"/>
</connects>
<technologies>
<technology name=""/>
</technologies>
</device>
</devices>
</deviceset>
</devicesets>
</library>
<library name="pad">
<symbols>
<symbol name="GND">
<wire x1="-1.651" y1="0" x2="1.651" y2="0" width="0.254" layer="94"/>
<text x="0" y="-1.778" size="1.27" layer="96" align="top-center">&gt;VALUE</text>
<pin name="GND" x="0" y="2.54" visible="off" length="short" direction="sup" rot="R270"/>
<wire x1="-1.016" y1="-0.508" x2="1.016" y2="-0.508" width="0.254" layer="94"/>
<wire x1="-0.381" y1="-1.016" x2="0.381" y2="-1.016" width="0.254" layer="94"/>
</symbol>
<symbol name="VCC">
<wire x1="1.27" y1="0.635" x2="0" y2="2.54" width="0.254" layer="94"/>
<wire x1="0" y1="2.54" x2="-1.27" y2="0.635" width="0.254" layer="94"/>
<text x="0" y="3.175" size="1.27" layer="96" align="bottom-center">&gt;VALUE</text>
<pin name="VCC" x="0" y="0" visible="off" length="short" direction="sup" rot="R90"/>
</symbol>
<symbol name="VCC2">
<wire x1="1.27" y1="0.635" x2="0" y2="2.54" width="0.254" layer="94"/>
<wire x1="0" y1="2.54" x2="-1.27" y2="0.635" width="0.254" layer="94"/>
<text x="0" y="3.175" size="1.27" layer="95" align="bottom-center">VCC</text>
<pin name="VCC" x="0" y="0" visible="off" length="short" direction="sup" rot="R90"/>
</symbol>
<symbol name="GND2">
<wire x1="-1.651" y1="-2.54" x2="1.651" y2="-2.54" width="0.254" layer="94"/>
<text x="0" y="-4.318" size="1.27" layer="95" align="top-center">GND</text>
<pin name="GND" x="0" y="0" visible="off" length="short" direction="sup" rot="R270"/>
<wire x1="-1.016" y1="-3.048" x2="1.016" y2="-3.048" width="0.254" layer="94"/>
<wire x1="-0.381" y1="-3.556" x2="0.381" y2="-3.556" width="0.254" layer="94"/>
</symbol>
</symbols>
<devicesets>
<deviceset name="GND" prefix="S">
<gates>
<gate name="1" symbol="GND" x="0" y="0"/>
</gates>
<devices>
<device name="">
<technologies>
<technology name=""/>
</technologies>
</device>
</devices>
</deviceset>
<deviceset name="VCC">
<gates>
<gate name="1" symbol="VCC" x="0" y="0"/>
</gates>
<devices>
<device name="">
<technologies>
<technology name=""/>
</technologies>
</device>
</devices>
</deviceset>
<deviceset name="VCC_GND" prefix="S">
<gates>
<gate name="1" symbol="VCC2" x="0" y="2.54"/>
<gate name="2" symbol="GND2" x="0" y="-2.54"/>
</gates>
<devices>
<device name="R" package="SPAD+-">
<connects>
<connect gate="1" pin="VCC" pad="2"/>
<connect gate="2" pin="GND" pad="1"/>
</connects>
<technologies>
<technology name=""/>
</technologies>
</device>
<device name="L" package="SPAD-+">
<connects>
<connect gate="1" pin="VCC" pad="2"/>
<connect gate="2" pin="GND" pad="1"/>
</connects>
<technologies>
<technology name=""/>
</technologies>
</device>
<device name="PWR-L" package="PWR-L">
<connects>
<connect gate="1" pin="VCC" pad="2"/>
<connect gate="2" pin="GND" pad="1"/>
</connects>
<technologies>
<technology name=""/>
</technologies>
</device>
<device name="PWR-R" package="PWR-R">
<connects>
<connect gate="1" pin="VCC" pad="2"/>
<connect gate="2" pin="GND" pad="1"/>
</connects>
<technologies>
<technology name=""/>
</technologies>
</device>
</devices>
</deviceset>
</devicesets>
</library>
</libraries>
<attributes>
</attributes>
<variantdefs>
</variantdefs>
<classes>
<class number="0" name="default" width="0.6096" drill="0">
</class>
</classes>
<parts>
<part name="IC1" library="ic" deviceset="*556" device="N" technology="LM"/>
<part name="R1" library="r" deviceset="R" device="0204/10-V" value="1kΩ"/>
<part name="R2" library="r" deviceset="POT" device="-3P" value="10kΩ"/>
<part name="U$1" library="sw" deviceset="SL-SW-2P-4T" device="-A" value="SL-SW-2P-4T-A"/>
<part name="C1" library="c" deviceset="C" device="050-020X044/V" value="1nF"/>
<part name="C2" library="c" deviceset="C" device="050-020X044/V" value="100nF"/>
<part name="C3" library="c" deviceset="CPOL" device="E2,5-5/V" value="1μF"/>
<part name="C4" library="c" deviceset="CPOL" device="E2,5-5/V" value="100μF"/>
<part name="S1" library="pad" deviceset="GND" device=""/>
<part name="C5" library="c" deviceset="C" device="050-020X044/V" value="100nF"/>
<part name="S3" library="pad" deviceset="GND" device=""/>
<part name="U$3" library="pad" deviceset="VCC" device=""/>
<part name="J1" library="pad" deviceset="VCC_GND" device="L"/>
<part name="U$2" library="pad" deviceset="VCC" device=""/>
<part name="C6" library="c" deviceset="C" device="050-020X044/V" value="100nF"/>
<part name="S2" library="pad" deviceset="GND" device=""/>
</parts>
<sheets>
<sheet>
<plain>
</plain>
<instances>
<instance part="IC1" gate="A" x="27.94" y="25.4"/>
<instance part="R1" gate="1" x="68.58" y="25.4"/>
<instance part="R2" gate="1" x="60.96" y="12.7" rot="R270"/>
<instance part="C1" gate="1" x="40.64" y="-15.24"/>
<instance part="C2" gate="1" x="46.99" y="-15.24"/>
<instance part="C3" gate="1" x="52.07" y="-15.24"/>
<instance part="C4" gate="1" x="57.15" y="-15.24"/>
<instance part="S1" gate="1" x="48.26" y="-22.86"/>
<instance part="C5" gate="1" x="-2.54" y="17.78"/>
<instance part="S3" gate="1" x="-2.54" y="7.62"/>
<instance part="U$3" gate="1" x="13.97" y="27.94" rot="R90"/>
<instance part="U$1" gate="2" x="49.53" y="-2.54" rot="R270"/>
<instance part="J1" gate="1" x="40.64" y="17.78" rot="R270"/>
<instance part="J1" gate="2" x="15.24" y="7.62"/>
<instance part="U$2" gate="1" x="97.79" y="26.67"/>
<instance part="C6" gate="1" x="97.79" y="19.05"/>
<instance part="S2" gate="1" x="97.79" y="8.89"/>
</instances>
<busses>
</busses>
<nets>
<net name="N$1" class="0">
<segment>
<pinref part="IC1" gate="A" pin="THR"/>
<wire x1="38.1" y1="22.86" x2="49.53" y2="22.86" width="0.1524" layer="91"/>
<wire x1="49.53" y1="22.86" x2="49.53" y2="12.7" width="0.1524" layer="91"/>
<pinref part="R2" gate="1" pin="A"/>
<wire x1="49.53" y1="12.7" x2="55.88" y2="12.7" width="0.1524" layer="91"/>
<wire x1="49.53" y1="5.08" x2="49.53" y2="12.7" width="0.1524" layer="91"/>
<junction x="49.53" y="12.7"/>
<pinref part="IC1" gate="A" pin="TR"/>
<wire x1="17.78" y1="33.02" x2="7.62" y2="33.02" width="0.1524" layer="91"/>
<wire x1="7.62" y1="33.02" x2="7.62" y2="12.7" width="0.1524" layer="91"/>
<wire x1="7.62" y1="12.7" x2="49.53" y2="12.7" width="0.1524" layer="91"/>
<pinref part="U$1" gate="2" pin="P"/>
</segment>
</net>
<net name="N$2" class="0">
<segment>
<pinref part="R1" gate="1" pin="2"/>
<pinref part="R2" gate="1" pin="S"/>
<wire x1="60.96" y1="10.16" x2="60.96" y2="5.08" width="0.1524" layer="91"/>
<wire x1="60.96" y1="5.08" x2="68.58" y2="5.08" width="0.1524" layer="91"/>
<wire x1="68.58" y1="5.08" x2="68.58" y2="20.32" width="0.1524" layer="91"/>
</segment>
</net>
<net name="N$3" class="0">
<segment>
<pinref part="IC1" gate="A" pin="Q"/>
<pinref part="R1" gate="1" pin="1"/>
<wire x1="38.1" y1="33.02" x2="68.58" y2="33.02" width="0.1524" layer="91"/>
<wire x1="68.58" y1="33.02" x2="68.58" y2="30.48" width="0.1524" layer="91"/>
</segment>
</net>
<net name="N$4" class="0">
<segment>
<pinref part="C1" gate="1" pin="1"/>
<wire x1="40.64" y1="-12.7" x2="41.91" y2="-12.7" width="0.1524" layer="91"/>
<wire x1="41.91" y1="-12.7" x2="41.91" y2="-7.62" width="0.1524" layer="91"/>
<pinref part="U$1" gate="2" pin="D"/>
</segment>
</net>
<net name="N$5" class="0">
<segment>
<pinref part="C2" gate="1" pin="1"/>
<wire x1="46.99" y1="-7.62" x2="46.99" y2="-12.7" width="0.1524" layer="91"/>
<pinref part="U$1" gate="2" pin="C"/>
</segment>
</net>
<net name="N$6" class="0">
<segment>
<pinref part="C3" gate="1" pin="+"/>
<wire x1="52.07" y1="-7.62" x2="52.07" y2="-12.7" width="0.1524" layer="91"/>
<pinref part="U$1" gate="2" pin="B"/>
</segment>
</net>
<net name="N$7" class="0">
<segment>
<pinref part="C4" gate="1" pin="+"/>
<wire x1="57.15" y1="-7.62" x2="57.15" y2="-12.7" width="0.1524" layer="91"/>
<pinref part="U$1" gate="2" pin="A"/>
</segment>
</net>
<net name="GND" class="0">
<segment>
<pinref part="S1" gate="1" pin="GND"/>
<wire x1="48.26" y1="-20.32" x2="48.26" y2="-19.05" width="0.1524" layer="91"/>
<wire x1="48.26" y1="-19.05" x2="46.99" y2="-19.05" width="0.1524" layer="91"/>
<pinref part="C1" gate="1" pin="2"/>
<wire x1="46.99" y1="-19.05" x2="40.64" y2="-19.05" width="0.1524" layer="91"/>
<wire x1="40.64" y1="-19.05" x2="40.64" y2="-17.78" width="0.1524" layer="91"/>
<pinref part="C2" gate="1" pin="2"/>
<wire x1="46.99" y1="-17.78" x2="46.99" y2="-19.05" width="0.1524" layer="91"/>
<junction x="46.99" y="-19.05"/>
<pinref part="C3" gate="1" pin="-"/>
<wire x1="52.07" y1="-17.78" x2="52.07" y2="-19.05" width="0.1524" layer="91"/>
<wire x1="52.07" y1="-19.05" x2="48.26" y2="-19.05" width="0.1524" layer="91"/>
<junction x="48.26" y="-19.05"/>
<pinref part="C4" gate="1" pin="-"/>
<wire x1="57.15" y1="-17.78" x2="57.15" y2="-19.05" width="0.1524" layer="91"/>
<wire x1="57.15" y1="-19.05" x2="52.07" y2="-19.05" width="0.1524" layer="91"/>
<junction x="52.07" y="-19.05"/>
</segment>
<segment>
<pinref part="C5" gate="1" pin="2"/>
<pinref part="S3" gate="1" pin="GND"/>
<wire x1="-2.54" y1="10.16" x2="-2.54" y2="15.24" width="0.1524" layer="91"/>
</segment>
<segment>
<pinref part="IC1" gate="A" pin="GND"/>
<wire x1="17.78" y1="17.78" x2="15.24" y2="17.78" width="0.1524" layer="91"/>
<wire x1="15.24" y1="17.78" x2="15.24" y2="7.62" width="0.1524" layer="91"/>
<pinref part="J1" gate="2" pin="GND"/>
</segment>
<segment>
<pinref part="C6" gate="1" pin="2"/>
<pinref part="S2" gate="1" pin="GND"/>
<wire x1="97.79" y1="11.43" x2="97.79" y2="16.51" width="0.1524" layer="91"/>
</segment>
</net>
<net name="VCC" class="0">
<segment>
<pinref part="IC1" gate="A" pin="R"/>
<pinref part="U$3" gate="1" pin="VCC"/>
<wire x1="13.97" y1="27.94" x2="17.78" y2="27.94" width="0.1524" layer="91"/>
</segment>
<segment>
<pinref part="IC1" gate="A" pin="V+"/>
<wire x1="40.64" y1="17.78" x2="38.1" y2="17.78" width="0.1524" layer="91"/>
<pinref part="J1" gate="1" pin="VCC"/>
</segment>
<segment>
<pinref part="C6" gate="1" pin="1"/>
<pinref part="U$2" gate="1" pin="VCC"/>
<wire x1="97.79" y1="21.59" x2="97.79" y2="26.67" width="0.1524" layer="91"/>
</segment>
</net>
<net name="N$10" class="0">
<segment>
<pinref part="IC1" gate="A" pin="CV"/>
<pinref part="C5" gate="1" pin="1"/>
<wire x1="17.78" y1="22.86" x2="-2.54" y2="22.86" width="0.1524" layer="91"/>
<wire x1="-2.54" y1="22.86" x2="-2.54" y2="20.32" width="0.1524" layer="91"/>
</segment>
</net>
</nets>
</sheet>
</sheets>
</schematic>
</drawing>
</eagle>
